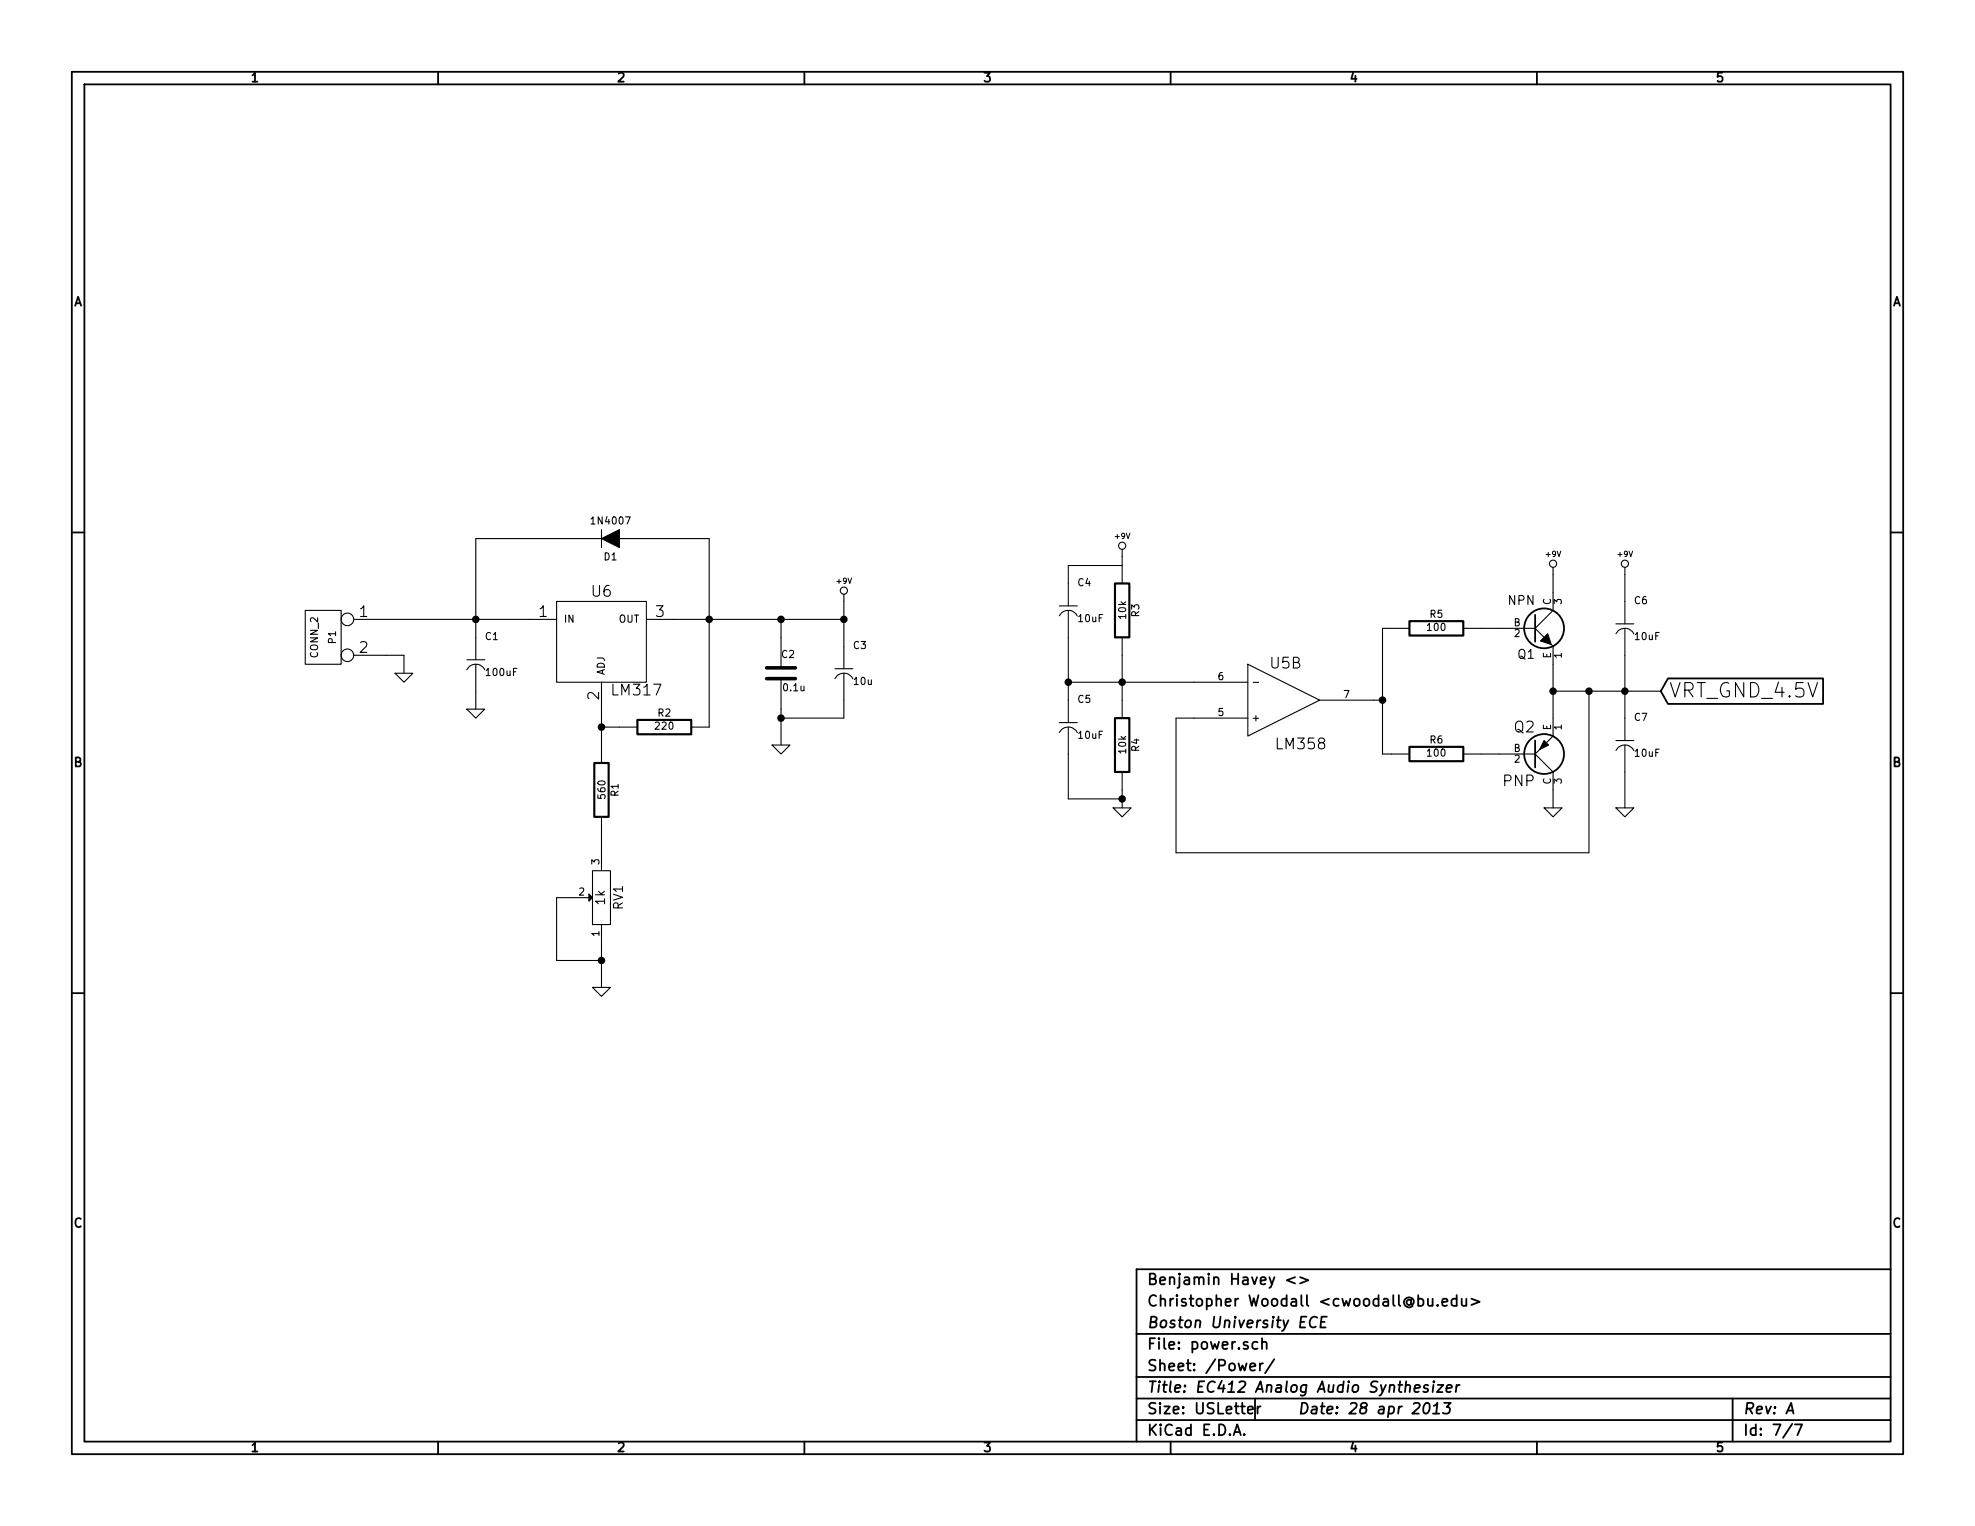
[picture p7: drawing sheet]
<svg xmlns="http://www.w3.org/2000/svg" width="279mm" height="216mm" viewBox="0 0 279 216" stroke-linecap="round" stroke-linejoin="round" font-family="sans-serif">
<g fill="none" stroke="#000" stroke-width=".25">
<path d="M10.2 10.2h259v195.5h-259zM11.9 11.9h255.6v192.1h-255.6zM62 10.2v1.7M113.8 10.2v1.7M165.6 10.2v1.7M217.4 10.2v1.7M10.2 75.3h1.7M267.5 75.3h1.7M217.2 87v3.8M236 96h21.9v3.6h-21.9l-1.1-1.8zM10.2 140.5h1.7M267.5 140.5h1.7"/>
<path d="M267.5 179.6h-106.7v24.4M160.8 188.7h106.7M160.8 194.8h106.7M160.8 197.9h106.7M176.5 199.5l.8-.1-.1-.3-.4-.1-.3 .2 .1 .7 .2 .1 .4-.1M176.9 193.4l.7-.1-.1-.3-.4-.1-.2 .2v.7l.2 .1 .4-.1M177.5 197.9v3M177.9 189.9a.48 .48 0 0 0-.7 .1v.6a.48 .48 0 0 0 .7 .2M177.9 199v1M178.2 192.9v1M178.3 199l-.2 .1-.2 .2M178.5 190a.38 .38 0 0 1 .7 .1v.8"/>
<path d="M178.5 189.3v1.6M178.7 192.9l-.3 .1-.2 .2M180.3 192.3l-1.3 2M183.2 180.7l-1.2 .4 1.2 .5M183.9 180.7l1.2 .4-1.2 .5M184.8 186.3h-.7l-.2 1.5h.7M186.3 186.4a.77 .77 0 0 0-1 .3 .77 .77 0 0 0 .2 1l.4 .1 .3-.1M186.9 187h.5M187.7 186.3h-.7l-.2 1.5h.7M200.1 196.4l.8-.1-.1-.3-.1-.1-.5 .1-.1 .7 .2 .3 .4-.1M201.6 198.6a.35 .35 0 0 1 .4-.1 .35 .35 0 0 1 .2 .3 .87 .87 0 0 1-.5 1.2l-.2-.1a1.14 1.14 0 0 1 .1-1.3zM202 183.7v.9a.39 .39 0 0 0 .7 0"/>
<path d="M202 196l-.3-.1-.2 .1-.1 .2 .2 .2 .4 .1v.2l-.2 .3-.5-.1M202.7 183.7v1.1M202.7 200h.9M202.8 195.9l-.1 1.1M202.8 198.9l.6-.4-.2 1.5M202.8 195.4v.1v.1l.1-.1-.1-.1v.2M203.4 184.6l.1 .1-.1 .1-.1-.1 .1-.1v.2M203.4 195.9h.8l-.9 1.1h.8M204 184.3l.8-.2-.1-.3-.4-.1-.3 .3 .1 .7 .2 .1 .4-.1M204.3 198.5h.9l-.6 .6a.38 .38 0 0 1 .5 .3v.3l-.2 .2-.6 .1-.2-.1M204.6 196.4l.8-.1-.1-.3-.1-.1-.5 .1-.1 .7 .2 .3 .4-.1M206.1 183.8a.48 .48 0 0 0-.7 .1l-.1 .6a.48 .48 0 0 0 .8 .2"/>
<path d="M206.1 195.9l-.2 1.1M206.1 183.2v1.6M206.5 195.9l-.3 .1-.2 .2M206.8 183.7v.9a.39 .39 0 0 0 .6 0M207.4 183.7v1.1M208.2 183.7l1.1 .5-1.1 .4M245.1 197.9v6.1M252.7 200l.7-1.5 .3 1.5M62 204v1.7M113.8 204v1.7M160.8 200.9h106.7M165.6 204v1.7"/>
<path d="M174.5 203l.5-1.5 .5 1.5M174.7 202.6h.7M176 202.9l.1 .1h-.1h-.1l.1-.1v.1M217.4 204v1.7M253.5 201.4l-1.3 2M253.9 201.5h1l-.6 1.5"/>
<circle cx="218.4" cy="88.9" r="2.82"/>
<circle cx="218.4" cy="106.7" r="2.82"/>
</g>
<g fill="none" stroke="#000" stroke-width=".15">
<path d="M85.1 74.9v2.6M85.1 76.2h-17.8v17.1M87.6 76.2h12.7v26.7h-2.5M158.7 77.7v4.9M43.2 86.4h5.1v7.6h-5.1zM50 87.6h28.7M50 92.7h7.1v2.6M55.9 95.3h2.5l-1.3 1.2zM66 94.7a1.43 1.43 0 0 1 2.6 .1M66 93.3h2.6M67.3 94v6.3M78.7 85.1h12.7v11.4h-12.7z"/>
<path d="M85.1 96.5v11.5M91.4 87.6h28M110.5 87.6v6.9M110.5 96v9.4M118.1 96a1.43 1.43 0 0 1 2.5 0M118.1 94.6h2.5M119.4 84.1v10.5M119.4 95.3v6.3h-8.9M149.9 87.1a1.43 1.43 0 0 1 2.5 0M149.9 85.7h2.5M151.1 96.5h25.4M151.1 86.4v15.8"/>
<path d="M158.7 90.2v11.4M158.7 80h-7.6v5.7M176.5 94l10.2 5.1-10.2 5zM177.3 96.5h.8M186.7 99.1h8.9M199.4 88.9h-3.8v17.8h3.8M207 88.9h10.2M217.2 88.9l1.2 1.3M219.5 91.2l.2 .2v12.7l-.9 .9M219.7 80.3v6.1l-2.5 2.5M219.7 97.8h15.2M224.8 97.8v22.9h-58.4v-19.1h10.1"/>
<path d="M228.6 89.7a1.43 1.43 0 0 1 2.5 0M228.6 88.3h2.5M229.9 80.3v8M229.9 88.9v15.9M66 100.3h2.6l-1.3 1.3zM85.1 115.6v7.6M85.1 102.9h5.1M109.2 105.4h2.6l-1.3 1.3zM149.9 103.6a1.43 1.43 0 0 1 2.5 .1M149.9 102.2h2.5M151.1 102.9v10.1h7.6M157.5 114.3h2.5l-1.3 1.3z"/>
<path d="M158.7 109.2v5.1M207 106.7h10.2M217.2 106.7l2.5 2.5v5.1M217.8 106l-.6 .7M218.4 114.3h2.6l-1.3 1.3zM228.6 106.2a1.43 1.43 0 0 1 2.5 0M228.6 114.3h2.5l-1.2 1.3zM228.6 104.8h2.5M229.9 105.4v8.9M83.3 127h-4.6v8.9h6.4M83.8 123.2h2.6v7.6h-2.6zM83.8 139.7h2.6l-1.3 1.3z"/>
<path d="M85.1 130.8v8.9"/>
<circle cx="158.8" cy="77.2" r=".51"/>
<circle cx="219.7" cy="79.8" r=".51"/>
<circle cx="229.9" cy="79.8" r=".51"/>
<circle cx="49.1" cy="87.6" r=".89"/>
<circle cx="49.1" cy="92.7" r=".89"/>
<circle cx="119.4" cy="83.6" r=".51"/>
</g>
<path d="M85.1 76.2l2.5-1.3v2.6zM217.9 90.7l1-1 .6 1.5zM218.4 104.8l.7 .6-1.3 .6zM83.3 126.5l.5 .5-.5 .5z" fill="#000" stroke="#000" stroke-width=".15"/>
<g fill="#000" stroke="#000" stroke-width=".25">
<path d="M217.2 104.8v3.8z"/>
<circle cx="67.3" cy="87.6" r=".41"/>
<circle cx="100.3" cy="87.6" r=".41"/>
<circle cx="110.5" cy="87.6" r=".41"/>
<circle cx="119.4" cy="87.6" r=".41"/>
<circle cx="151.1" cy="96.5" r=".41"/>
<circle cx="158.7" cy="96.5" r=".41"/>
<circle cx="195.6" cy="99.1" r=".41"/>
<circle cx="219.7" cy="97.8" r=".41"/>
<circle cx="224.8" cy="97.8" r=".41"/>
<circle cx="229.9" cy="97.8" r=".41"/>
<circle cx="85.1" cy="102.9" r=".41"/>
<circle cx="110.5" cy="101.6" r=".41"/>
<circle cx="158.7" cy="113" r=".41"/>
<circle cx="85.1" cy="135.9" r=".41"/>
</g>
<path d="M157.7 82.6h2.1v7.6h-2.1zM199.4 87.9h7.6v2h-7.6zM84.1 108h2v7.6h-2zM90.2 101.9h7.6v2h-7.6zM157.7 101.6h2.1v7.6h-2.1zM199.4 105.7h7.6v2h-7.6z" fill="none" stroke="#000" stroke-width=".3"/>
<path d="M108.5 96h4M108.5 94.5h4" fill="none" stroke="#000" stroke-width=".51"/>
<text font-size="2.8" x="236.1" y="98.8">VRT_GND_4.5V</text>
<g font-size="2.1">
<text x="50.9" y="87.4">1</text>
<text x="76.3" y="87.4">1</text>
<text x="83.7" y="84.5">U6</text>
<text x="92.8" y="87.4">3</text>
<text x="50.9" y="92.5">2</text>
<text x="179.8" y="94.7">U5B</text>
<text x="84.8" y="99" transform="rotate(-90 84.8 99)">2</text>
<text x="86.7" y="98.5">LM317</text>
<text x="180.7" y="106.1">LM358</text>
<text x="214.2" y="103.7">Q2</text>
<text x="212.6" y="111.3">PNP</text>
<text x="162.3" y="184.9">Christopher Woodall &lt;cwoodall@bu.edu&gt;</text>
<text x="162.3" y="181.9">Benjamin Havey &lt;&gt;</text>
<text x="162.3" y="191">File: power.sch</text>
<text x="162.3" y="188">Boston University ECE</text>
<text x="162.3" y="197.1">Title: EC412 Analog Audio Synthesizer</text>
<text x="162.3" y="194.1">Sheet: /Power/</text>
<text x="162.3" y="203.2">KiCad E.D.A.</text>
<text x="162.3" y="200.2">Size: USLetter</text>
<text x="183.6" y="200.2">Date: 28 apr 2013</text>
<text x="246.6" y="200.2">Rev: A</text>
<text x="246.6" y="203.2">Id: 7/7</text>
</g>
<g font-size="1.8">
<text x="35.6" y="11.7">1</text>
<text x="87.4" y="11.7">2</text>
<text x="139.2" y="11.7">3</text>
<text x="191" y="11.7">4</text>
<text x="242.8" y="11.7">5</text>
<text x="10.4" y="43.4">A</text>
<text x="267.7" y="43.4">A</text>
<text x="213.4" y="85.6">NPN</text>
<text x="214.7" y="93.3">Q1</text>
<text x="10.4" y="108.6">B</text>
<text x="267.7" y="108.6">B</text>
<text x="85.6" y="128" transform="rotate(-90 85.6 128)">1k</text>
<text x="88.2" y="128.7" transform="rotate(-90 88.2 128.7)">RV1</text>
<text x="10.4" y="173.7">C</text>
<text x="267.7" y="173.7">C</text>
<text x="35.6" y="205.5">1</text>
<text x="87.4" y="205.5">2</text>
<text x="139.2" y="205.5">3</text>
<text x="191" y="205.5">4</text>
<text x="242.8" y="205.5">5</text>
</g>
<g font-size="1.4">
<text x="83.9" y="74.2">1N4007</text>
<text x="85.5" y="79.3">D1</text>
<text x="152.5" y="83">C4</text>
<text x="79.8" y="88.1">IN</text>
<text x="87.4" y="88.1">OUT</text>
<text x="152.6" y="88.1">10uF</text>
<text x="159.4" y="87.5" transform="rotate(-90 159.4 87.5)">10k</text>
<text x="161.2" y="87.2" transform="rotate(-90 161.2 87.2)">R3</text>
<text x="202" y="89.3">100</text>
<text x="202.3" y="87.5">R5</text>
<text x="214.1" y="88.6">B</text>
<text x="219.5" y="85.6" transform="rotate(-90 219.5 85.6)">C</text>
<text x="221" y="85.5" transform="rotate(-90 221 85.5)">3</text>
<text x="231.2" y="85.5">C6</text>
<text x="45" y="93" transform="rotate(-90 45 93)">CONN_2</text>
<text x="47.6" y="91" transform="rotate(-90 47.6 91)">P1</text>
<text x="68.7" y="90.6">C1</text>
<text x="68.9" y="95.7">100uF</text>
<text x="85.6" y="95.5" transform="rotate(-90 85.6 95.5)">ADJ</text>
<text x="110.6" y="93.1">C2</text>
<text x="120.8" y="91.9">C3</text>
<text x="214.2" y="90.2">2</text>
<text x="219.5" y="93.2" transform="rotate(-90 219.5 93.2)">E</text>
<text x="221" y="93.1" transform="rotate(-90 221 93.1)">1</text>
<text x="231.3" y="90.6">10uF</text>
<text x="93.1" y="101.4">R2</text>
<text x="110.9" y="97.8">0.1u</text>
<text x="120.9" y="97">10u</text>
<text x="152.5" y="99.5">C5</text>
<text x="172.3" y="101.3">5</text>
<text x="172.3" y="96.3">6</text>
<text x="190.1" y="98.8">7</text>
<text x="92.8" y="103.3">220</text>
<text x="152.6" y="104.6">10uF</text>
<text x="159.4" y="106.6" transform="rotate(-90 159.4 106.6)">10k</text>
<text x="161.2" y="106.3" transform="rotate(-90 161.2 106.3)">R4</text>
<text x="177" y="102.1">+</text>
<text x="202" y="107.1">100</text>
<text x="202.3" y="105.2">R6</text>
<text x="214.1" y="106.4">B</text>
<text x="214.2" y="107.9">2</text>
<text x="219.5" y="103.3" transform="rotate(-90 219.5 103.3)">E</text>
<text x="221" y="103.3" transform="rotate(-90 221 103.3)">1</text>
<text x="231.2" y="102">C7</text>
<text x="231.3" y="107.1">10uF</text>
<text x="85.7" y="112.9" transform="rotate(-90 85.7 112.9)">560</text>
<text x="87.6" y="112.6" transform="rotate(-90 87.6 112.6)">R1</text>
<text x="219.5" y="111" transform="rotate(-90 219.5 111)">C</text>
<text x="221" y="110.9" transform="rotate(-90 221 110.9)">3</text>
<text x="84.8" y="122.3" transform="rotate(-90 84.8 122.3)">3</text>
<text x="81.9" y="126.7">2</text>
<text x="84.8" y="132.5" transform="rotate(-90 84.8 132.5)">1</text>
</g>
<g font-size="1.1">
<text x="157.8" y="76.3">+9V</text>
<text x="118.4" y="82.6">+9V</text>
<text x="218.7" y="78.8">+9V</text>
<text x="228.9" y="78.8">+9V</text>
</g>
</svg>
